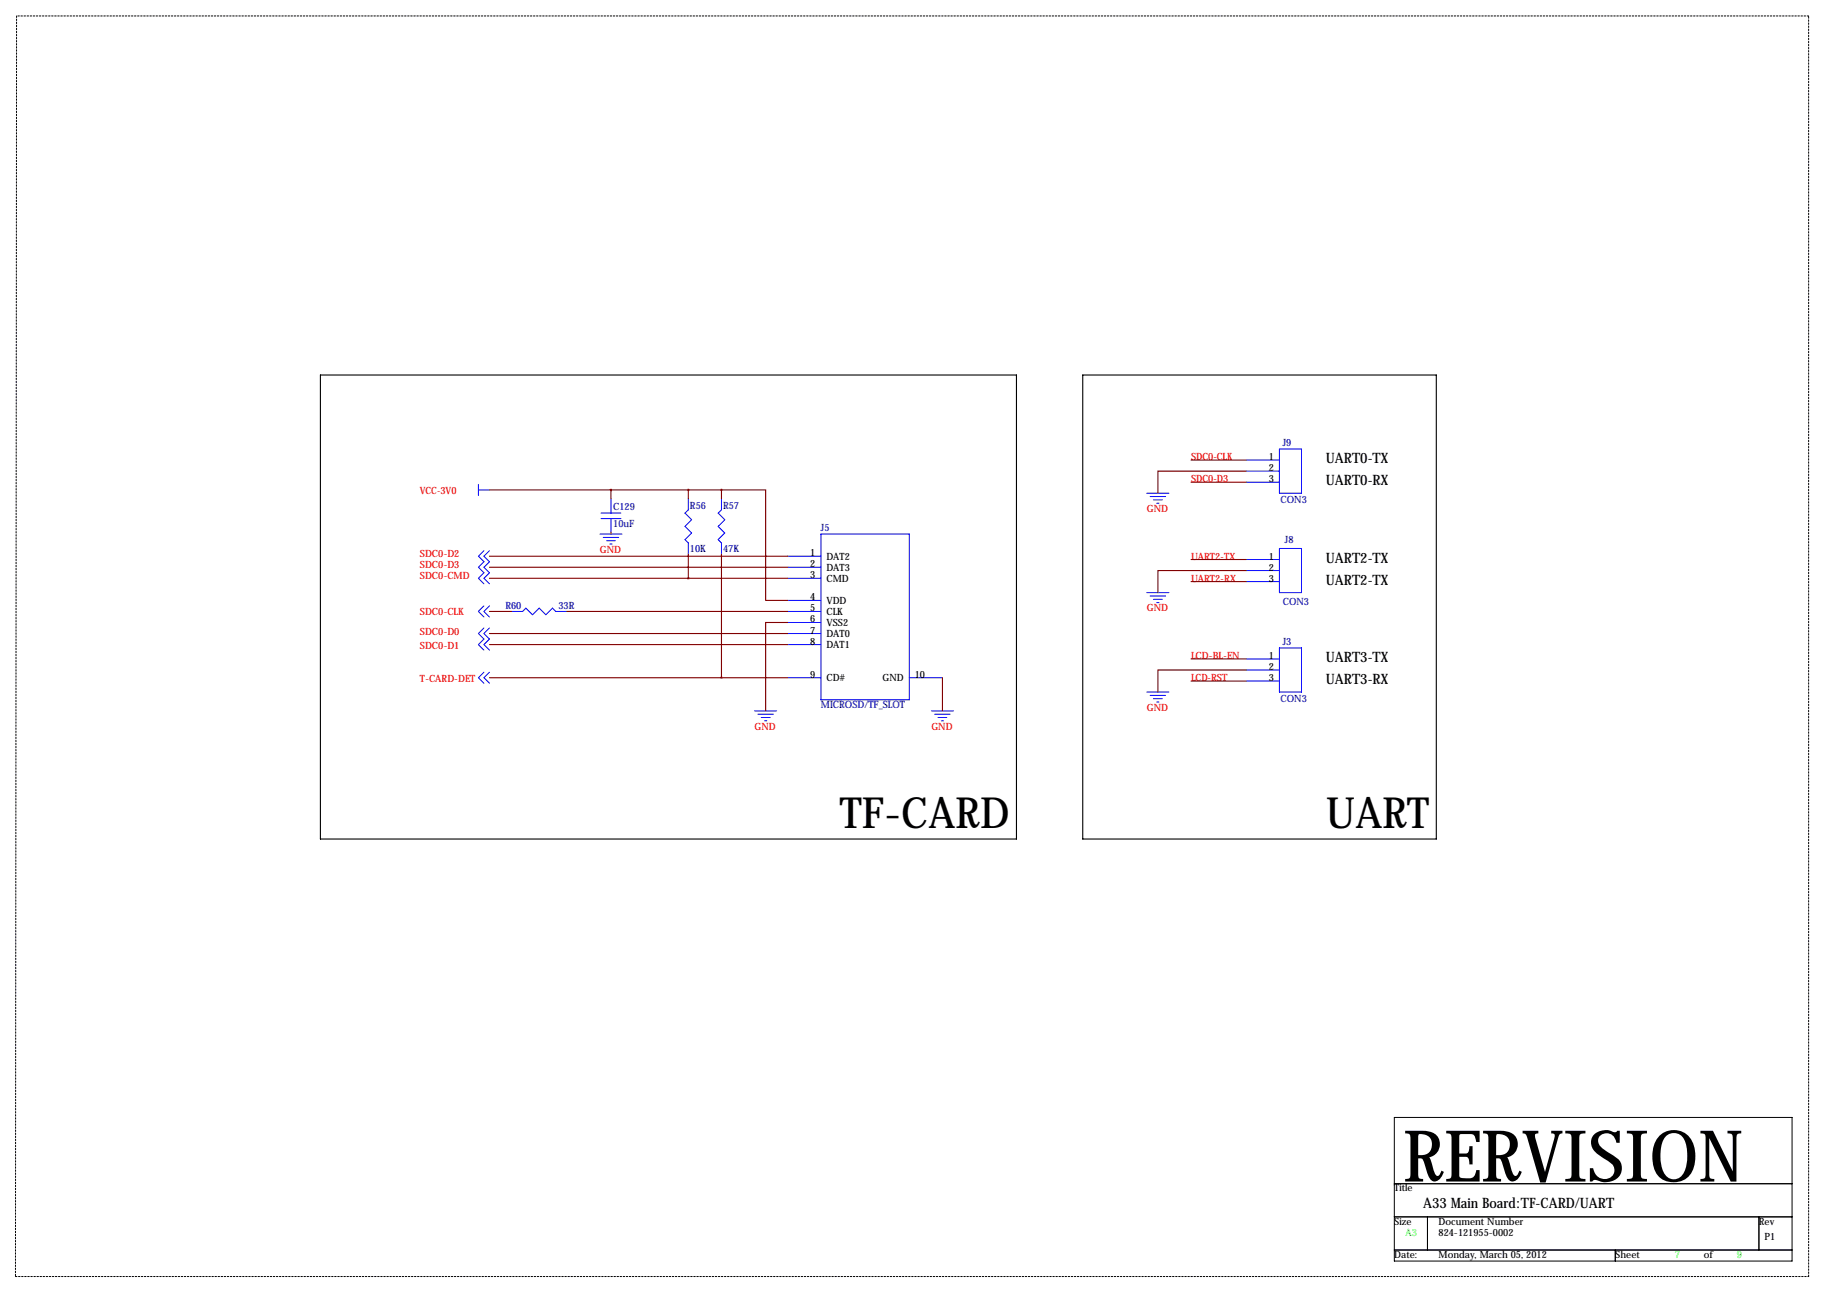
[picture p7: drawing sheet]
<svg xmlns="http://www.w3.org/2000/svg" width="419mm" height="297mm" viewBox="0 0 419 297" stroke-linecap="round" stroke-linejoin="round" font-family="sans-serif">
<path d="M320.5 256.9h91.5v33h-91.5zM320.5 272.1h91.5M320.5 279.8h91.5M328.2 279.8v7.6M404.4 279.8v7.6M320.5 287.4h91.5M371.3 287.4v2.5" fill="none" stroke="#000" stroke-width=".23"/>
<path d="M3.8 3.7l-.2 289.8M415.8 3.7h-412M3.6 293.5h412.2M415.8 293.5v-289.8" fill="none" stroke="#000" stroke-width=".23" stroke-dasharray=".4 .4"/>
<path d="M73.7 86.2h160v106.7h-160zM248.9 86.2h81.3v106.7h-81.3z" fill="none" stroke="#000" stroke-width=".25"/>
<g fill="none" stroke="#00f" stroke-width=".23">
<path d="M110 112.6h2.5M110 111.4v2.5M138.2 118h4.5M138.2 119.2h4.5M140.5 114.7v3.3M140.5 119.2v3.1M158.2 114.7v2.5l-.7 .8 1.5 1.5-1.5 1.5 1.5 1.5-1.5 1.6 .7 .7v2.6M165.9 114.7v2.5l-.8 .8 1.5 1.5-1.5 1.5 1.5 1.5-1.5 1.6 .8 .7v2.6M263.7 113.4h5M264.4 114.2h3.6M265.2 114.9h2M265.9 115.7h.5"/>
<path d="M286.5 105.8h7.6M286.5 108.3h7.6M286.5 110.9h7.6M294.1 103.2h5.1v10.2h-5.1zM111.3 126.6l-1.3 1.3 1.3 1.2-1.3 1.3 1.3 1.3-1.3 1.3 1.3 1.2M111.3 139.3l-1.3 1.3 1.3 1.2M112.5 126.6l-1.2 1.3 1.2 1.2-1.2 1.3 1.2 1.3-1.2 1.3 1.2 1.2M112.5 139.3l-1.2 1.3 1.2 1.2M137.9 122.8h5.1M138.7 123.6h3.5M139.4 124.3h2.1M140.2 125.1h.5"/>
<path d="M181.1 130.4h7.6M181.1 133h7.6M181.1 138h7.6M181.1 127.9h7.6M188.7 122.8h20.3v38.1h-20.3zM263.7 136.3h5M264.4 137h3.6M265.2 137.8h2M265.9 138.5h.5M286.5 128.6h7.6M286.5 131.2h7.6M286.5 133.7h7.6"/>
<path d="M294.1 126.1h5.1v10.2h-5.1zM111.3 144.4l-1.3 1.3 1.3 1.2-1.3 1.3 1.3 1.3M111.3 154.5l-1.3 1.3 1.3 1.3M112.5 144.4l-1.2 1.3 1.2 1.2-1.2 1.3 1.2 1.3M112.5 154.5l-1.2 1.3 1.2 1.3M117.6 140.6h2.5l.8-.8 1.5 1.5 1.6-1.5 1.5 1.5 1.5-1.5 .8 .8h2.5M181.1 140.6h7.6M181.1 143.1h7.6M181.1 145.7h7.6M181.1 148.2h7.6M181.1 155.8h7.6M209 155.8h7.7"/>
<path d="M263.7 159.1h5M264.4 159.9h3.6M286.5 151.5h7.6M286.5 154h7.6M286.5 156.6h7.6M294.1 149h5.1v10.1h-5.1zM173.5 163.4h5.1M174.2 164.2h3.6M175 165h2M175.8 165.7h.5M214.1 163.4h5.1M214.9 164.2h3.5"/>
<path d="M215.6 165h2.1M216.4 165.7h.5M265.2 160.6h2M265.9 161.4h.5"/>
</g>
<g fill="none" stroke="#800000" stroke-width=".25">
<path d="M112.5 112.6h53.4M140.5 112.6v2.1M158.2 112.6v2.1M165.9 112.6h10.1v25.4h5.1M165.9 112.6v2.1M273.8 110.9h12.7M273.8 105.8h12.7M286.5 108.3h-20.3v5.1M112.5 127.9h68.6M112.5 133h68.6M112.5 130.4h68.6M140.5 122.3v.5"/>
<path d="M158.2 127.4v5.6M165.9 127.4v28.4M273.8 128.6h12.7M273.8 133.7h12.7M286.5 131.2h-20.3v5.1M112.5 140.6h5.1M112.5 155.8h68.6M112.5 148.2h68.6M112.5 145.7h68.6M130.3 140.6h50.8M181.1 143.1h-5.1v20.3M216.7 155.8v7.6"/>
<path d="M273.8 156.6h12.7M273.8 151.5h12.7M286.5 154h-20.3v5.1"/>
</g>
<path d="M165.8 155.8a.05 .05 0 0 0 .1 0 .05 .05 0 0 0-.1 0zM158.2 133a.05 .05 0 0 0 .1 0 .05 .05 0 0 0-.1 0zM165.8 112.6a.05 .05 0 0 0 .1 0 .05 .05 0 0 0-.1 0zM140.4 112.6a.05 .05 0 0 0 .1 0 .05 .05 0 0 0-.1 0zM158.2 112.6a.05 .05 0 0 0 .1 0 .05 .05 0 0 0-.1 0z" fill="#800000" stroke="#800000" stroke-width=".51"/>
<text font-size="16.5" x="322.6" y="271.6">RERVISION</text>
<g font-size="9.9">
<text x="193" y="190.4">TF-CARD</text>
<text x="304.8" y="190.4">UART</text>
</g>
<g font-size="3.3">
<text x="304.8" y="106.5">UART0-TX</text>
<text x="304.8" y="111.6">UART0-RX</text>
<text x="304.8" y="129.4">UART2-TX</text>
<text x="304.8" y="134.5">UART2-TX</text>
<text x="304.8" y="152.3">UART3-TX</text>
<text x="304.8" y="157.3">UART3-RX</text>
<text x="327.2" y="277.7">A33 Main Board:TF-CARD/UART</text>
</g>
<g font-size="2.3" fill="#f00">
<text x="273.8" y="105.8">SDC0-CLK</text>
<text x="96.5" y="113.7">VCC-3V0</text>
<text x="273.8" y="110.9">SDC0-D3</text>
<text x="263.7" y="117.7">GND</text>
<text x="96.5" y="128.1">SDC0-D2</text>
<text x="96.5" y="130.7">SDC0-D3</text>
<text x="137.9" y="127.1">GND</text>
<text x="273.8" y="128.6">UART2-TX</text>
<text x="96.5" y="133.2">SDC0-CMD</text>
<text x="273.8" y="133.7">UART2-RX</text>
<text x="96.5" y="141.3">SDC0-CLK</text>
<text x="263.7" y="140.6">GND</text>
<text x="96.5" y="145.9">SDC0-D0</text>
<text x="96.5" y="149.2">SDC0-D1</text>
<text x="273.8" y="151.5">LCD-BL-EN</text>
<text x="96.5" y="156.8">T-CARD-DET</text>
<text x="273.8" y="156.6">LCD-RST</text>
<text x="173.5" y="167.8">GND</text>
<text x="214.1" y="167.8">GND</text>
<text x="263.7" y="163.4">GND</text>
</g>
<g font-size="2.3">
<text x="291.7" y="105.8">1</text>
<text x="291.7" y="108.3">2</text>
<text x="291.7" y="110.9">3</text>
<text x="186.3" y="130.4">2</text>
<text x="186.3" y="127.9">1</text>
<text x="190" y="131.3">DAT3</text>
<text x="190" y="128.7">DAT2</text>
<text x="291.7" y="128.6">1</text>
<text x="291.7" y="131.2">2</text>
<text x="186.3" y="133">3</text>
<text x="190" y="133.8">CMD</text>
<text x="291.7" y="133.7">3</text>
<text x="186.3" y="138">4</text>
<text x="186.3" y="140.6">5</text>
<text x="186.3" y="143.1">6</text>
<text x="190" y="138.9">VDD</text>
<text x="190" y="141.4">CLK</text>
<text x="190" y="144">VSS2</text>
<text x="186.3" y="145.7">7</text>
<text x="186.3" y="148.2">8</text>
<text x="190" y="146.5">DAT0</text>
<text x="190" y="149.1">DAT1</text>
<text x="186.3" y="155.8">9</text>
<text x="210.3" y="155.8">10</text>
<text x="291.7" y="151.5">1</text>
<text x="291.7" y="154">2</text>
<text x="190" y="156.7">CD#</text>
<text x="202.9" y="156.7">GND</text>
<text x="291.7" y="156.6">3</text>
<text x="320.5" y="273.9">Title</text>
<text x="320.5" y="281.5">Size</text>
<text x="330.7" y="281.5">Document Number</text>
<text x="404.4" y="281.5">Rev</text>
<text x="330.7" y="284.1">824-121955-0002</text>
<text x="405.6" y="285.1">P1</text>
<text x="320.5" y="289.2">Date:</text>
<text x="330.7" y="289.2">Monday, March 05, 2012</text>
<text x="371.3" y="289.2">Sheet</text>
<text x="391.7" y="289.2">of</text>
</g>
<g font-size="2.3" fill="#000080">
<text x="294.9" y="102.5">J9</text>
<text x="141" y="117.1">C129</text>
<text x="158.6" y="117">R56</text>
<text x="166.2" y="117">R57</text>
<text x="294.4" y="115.7">CON3</text>
<text x="141" y="121.2">10uF</text>
<text x="188.7" y="122">J5</text>
<text x="295.4" y="124.8">J8</text>
<text x="158.6" y="126.9">10K</text>
<text x="166.2" y="126.9">47K</text>
<text x="116.2" y="140">R60</text>
<text x="128.4" y="140">33R</text>
<text x="294.9" y="139.1">CON3</text>
<text x="294.9" y="148.2">J3</text>
<text x="294.4" y="161.4">CON3</text>
<text x="188.7" y="162.7">MICROSD/TF_SLOT</text>
</g>
<g font-size="2.3" fill="#0f0">
<text x="323.1" y="284.1">A3</text>
<text x="385.1" y="289.2">7</text>
<text x="399.3" y="289.2">9</text>
</g>
</svg>
